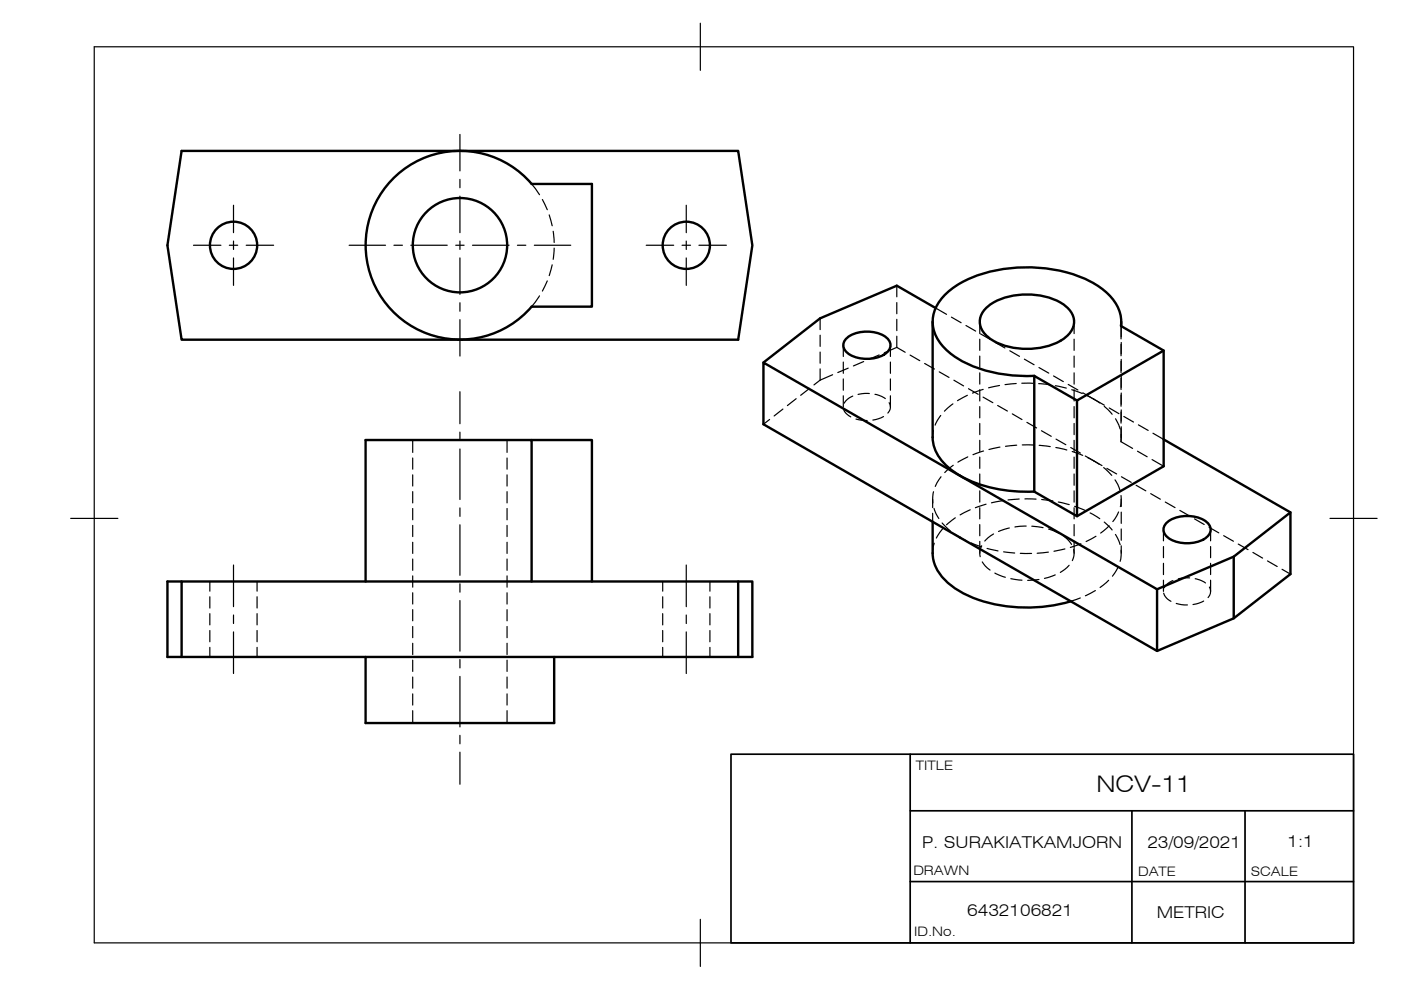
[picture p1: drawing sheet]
<svg xmlns="http://www.w3.org/2000/svg" width="297mm" height="210mm" viewBox="0 0 297 210" stroke-linecap="round" stroke-linejoin="round" font-family="sans-serif">
<!-- layer: Visible -->
<g fill="none" stroke="#000" stroke-width=".51">
<path d="M38.5 32h118l3 20-3 20h-118l-3-20zM112.7 39h12.8v26h-12.8M112.7 39a20 20 0 0 0-29-1.5 20 20 0 0 0 .1 29 20 20 0 0 0 28.9-1.5M179.6 71.6a7.4 7.4 0 0 1 8.4 0 2.07 2.07 0 0 1 .8 2 2.07 2.07 0 0 1-1.5 1.6 7.5 7.5 0 0 1-7.7-.4 1.94 1.94 0 0 1 0-3.2zM197.7 68.2v24.5a9.2 9.2 0 0 0 4.8 7.5 28.7 28.7 0 0 0 16.8 4M198.4 65.3l-8.3-4.7-16.2 6.9-12 9.4M208.9 65.5a12.9 12.9 0 0 1 10.1-3 10.7 10.7 0 0 1 8.1 3.7 3.9 3.9 0 0 1-1.3 5.4 15 15 0 0 1-16.1 0 3.9 3.9 0 0 1-.8-6.1zM219.3 79.7a28.2 28.2 0 0 1-17.1-4.3 9 9 0 0 1-4.4-7.6 10.2 10.2 0 0 1 5.8-7.7 31.3 31.3 0 0 1 28.2-.1 10.8 10.8 0 0 1 5.8 7.1l.1 2 9 5.2v24.6l-18.4 10.5M219.3 79.7l9 5.2M237.7 68.2v.9M246.7 74.3l-18.4 10.6v24.5l-9-5.2v-24.5M112.7 93.3h12.8v30"/>
<path d="M246.7 93.2l26.9 15.4M197.7 110.6v6.7a9.2 9.2 0 0 0 4.5 7.3 29.4 29.4 0 0 0 19.3 4l2.8-.4 2.7-.7M247.5 110.7a7.4 7.4 0 0 1 8.4 0 2.07 2.07 0 0 1 .8 2 2.07 2.07 0 0 1-1.5 1.6 7.5 7.5 0 0 1-7.7-.4 1.94 1.94 0 0 1 0-3.2zM261.6 118l-16.3 6.9M38.5 123.3h-3v16h124v-16h-3M38.5 139.3v-16h118v16M77.5 139.3v14h40v-14M77.5 123.3v-30h35.2v30M261.6 131.1v-13.1l12-9.4v13.1l-12 9.4-16.3 6.9-83.4-48v-13.1l83.4 48v13.1"/>
<circle cx="49.5" cy="52" r="5"/>
<circle cx="97.5" cy="52" r="10"/>
<circle cx="145.5" cy="52" r="5"/>
</g>
<!-- layer: Hidden -->
<g fill="none" stroke="#000" stroke-width=".25">
<path d="M112.7 39l1.7 2.3M115 42.3l1 2.2M116 59.6l-1 2.1M116.4 45.6l.7 2.3M117.1 56.1l-.7 2.3M117.3 49l.2 2.4M117.5 52.6l-.2 2.4M114.4 62.7l-1.7 2.3M173.9 67.5v2.4M173.9 71.1v2.3M173.9 74.6v2.4M173.9 78.2v2.4"/>
<path d="M176.5 79.5l-2.6 1.1M178.8 73.2v2.4M178.8 76.8v2.4M179.8 78.1l-2.2 .9M183.1 76.7l-2.2 .9M186.4 75.3l-2.2 .9M188.8 73.2v2.4M188.8 76.8v2.4M190.1 73.7l-2.6 1.1M190.1 73.7l1.8 1M190.1 60.6v2.3M190.1 64.1v2.4"/>
<path d="M190.1 67.7v2.4M190.1 71.3v2.4M193 75.3l2 1.2M196 77.1l2.1 1.1M198.4 65.3l2.3 1.3M199.1 78.8l2.1 1.2M201.7 67.2l2.1 1.2M204.8 69l2.1 1.2M207.7 68.2v2.5M207.7 71.9v2.4M207.7 75.5v2.4M207.7 79.1v2.3"/>
<path d="M207.9 70.8l2.1 1.2M211 72.6l2.1 1.2M214.1 74.4l2.1 1.2M217.2 76.2l2 1.1M220.3 77.9l2.1 1.2M223.4 79.7l2 1.2M227.7 68.2v2.5M227.7 71.9v2.4M227.7 75.5v2.4M227.7 79.1v2.3M237.7 69.1v2.8M237.7 73v2.4"/>
<path d="M237.7 76.6v2.4M237.7 69.1v2.3M237.7 72.6v2.4M237.7 76.2v2.4M237.7 79.8v2.3M87.5 93.3v2.6M87.5 97.1v2.4M107.5 93.3v2.6M107.5 97.1v2.4M163.2 88.9l-1.3 1.1M166 86.7l-1.9 1.5M168.8 84.5l-1.9 1.5"/>
<path d="M171.6 82.4l-1.8 1.4M173.9 80.6l-1.3 1M178.8 80.3v2.4M178.8 83.9v2.4M178.8 86.6l.4 .9 1.2 .9M180.8 84l-1.2 .7-.6 .8M181.5 88.9l2.4 .3M184.3 83.4l-2.4 .2M185.5 83.6l1.5 .5 .7 .4M187.3 88.3l-1 .5-1.2 .3M188.5 85.4l.1 .2a1.72 1.72 0 0 1-.4 2M188.8 80.3v2.4"/>
<path d="M188.8 83.9v2.4M197.9 91.3l-.2 1.4M199.5 88.1l-1.2 2M202 85.6l-1.8 1.6M202.1 98.7l-1.8 1.5M202.2 80.6l2.1 1.2M205.1 83.8l-2.1 1.2M205.2 96.9l-2.1 1.1M205.3 82.4l2.1 1.2M207.7 82.6v2.4M207.7 86.2v2.4M207.7 89.8v2.4"/>
<path d="M207.7 93.4v2.3M207.7 96.9v2.4M208.4 84.2l2.1 1.2M208.4 82.6l-2.2 .7M208.5 95.6l-2.2 .8M211.5 86l2.1 1.2M211.9 81.7l-2.3 .5M212 94.8l-2.3 .5M214.6 87.7l2.1 1.3M215.5 81.3l-2.4 .2M215.6 94.4l-2.4 .2M216.6 81.3h2.4"/>
<path d="M216.7 94.3l2.4 .1M217.7 89.5l2.1 1.2M220.2 81.3l2.4 .3M220.3 94.4l2.4 .3M220.8 91.3l2.1 1.2M223.8 81.8l2.3 .5M223.9 94.9l2.3 .5M223.9 93.1l2.1 1.2M226.5 81.5l2 1.2M227 94.9l2.1 1.2M227.2 82.6l2.3 .8M227.3 95.7l2.3 .9"/>
<path d="M227.7 82.6v2.4M227.7 86.2v2.4M227.7 89.8v2.4M227.7 93.4v2.3M227.7 96.9v2.4M229.6 83.3l2.3 1.3M230.1 96.7l1.8 1M230.5 83.9l1.4 .7M230.6 97l1.3 .7M231.9 97.7l1.1 .7M231.9 84.6l1.3 .8M231.9 97.7l1.7 1"/>
<path d="M231.9 84.6l2.2 1.3M234 99.1l1.7 1.7M234.1 86.2l1.7 1.6M234.7 99.3l2 1.2M235.2 86.5l2 1.2M236.5 88.8l1 2.1M237.7 93.7l2.4 1.4M237.7 80.2v2.4M237.7 83.8v2.3M237.7 87.3v2.4M237.7 90.9v2.8M237.7 92.1v1.6"/>
<path d="M237.7 83.3v2.4M237.7 86.9v2.4M237.7 90.5v2.2M238.3 88.3l2 1.2M241.2 95.7l2 1.2M241.4 90.1l2 1.2M244.3 97.4l2.4 1.5M244.5 91.9l2.2 1.3M87.5 100.7v2.4M87.5 104.2v2.4M87.5 107.8v2.4M87.5 111.4v2.4"/>
<path d="M87.5 115v2.3M87.5 118.5v2.4M107.5 100.7v2.4M107.5 104.2v2.4M107.5 107.8v2.4M107.5 111.4v2.4M107.5 115v2.3M107.5 118.5v2.4M197.7 105.8v1.8M197.7 108.8v1.8M197.9 104.3l-.1 2.3M198 107.8l.5 1.1 .6 1"/>
<path d="M198.1 115.2l-.4 2.1M199.5 101.1l-1.2 2M199.7 110.9l1.8 1.6M199.9 112.1l-1.4 2M202.4 113.3l2.4 1.3M202.5 109.8l-1.8 1.5M205.7 108.1l-2.1 1.1M205.9 115.1l2.2 .8M207.7 100.5v2.4M207.7 104.1v2.4M207.7 107.6v2.4M207.7 111.2v2.4"/>
<path d="M207.7 114.8v2.5M208.1 115.7l-.1 .2a3.6 3.6 0 0 0-.2 2.1M208.3 119.1l.6 .9 1 .9M209.1 106.9l-2.3 .7M209.3 116.3l2.3 .5M210.7 113.2l-1.9 1.5M212.6 106.2l-2.4 .4M212.8 117l2.3 .3M214 111.9l-2.3 .8M216.1 105.8l-2.4 .2M216.3 117.3h2.4M217.3 105.8h2.4"/>
<path d="M217.6 111.5l-2.4 .2M218.8 111.6l2.3 .3M220.9 105.9l2.3 .3M222.3 117.1l-2.4 .2M222.3 112.2l2.2 .9M224.4 106.4l2.3 .6M225.6 113.7l.7 .7 .9 1M225.8 116.4l-2.3 .5M226.7 119.9l-1.9 1.5M227.6 116.5l.1 .3a3.2 3.2 0 0 1-.3 2.1M227.7 100.5v2.4M227.7 104.1v2.4"/>
<path d="M227.7 107.6v2.4M227.7 111.2v2.4M227.7 114.8v2.5M227.8 107.4l2.3 .8M229.2 115.3l-2.3 .8M231.1 108.7l2.1 1.3M232.4 113.7l-2.1 1.1M234.1 110.7l1.7 1.7M235.2 111.5l-1.8 1.5M236.4 101.7l.6 1 .4 1.2M236.5 113.3l1 2.2M237.2 108.6l-1.3 2"/>
<path d="M237.7 105.1l-.2 2.3M237.7 116.7l-.2 2.3M237.7 105.8v1.6M237.7 108.6v2.4M237.7 112.2v2.3M237.7 115.7v1.6M237.8 101.1l2 1.2M240.9 102.9l2 1.2M244 104.7l2 1.1M246.7 112.3v2.4M246.7 115.9v2.4M246.7 119.4v2.4"/>
<path d="M247.1 106.4l2 1.2M250.1 108.2l2.1 1.2M253.3 110l2 1.2M256.3 111.8l2.1 1.2M256.7 112.3v2.4M256.7 115.9v2.4M256.7 119.4v2.4M259.4 113.6l2.1 1.2M262.5 115.4l2.1 1.1M265.6 117.1l2.1 1.2M268.7 118.9l2.1 1.2M44.5 123.3v2"/>
<path d="M44.5 126.5v2.4M44.5 130.1v2.4M44.5 133.7v2.4M44.5 137.3v2M54.5 123.3v2M54.5 126.5v2.4M54.5 130.1v2.4M54.5 133.7v2.4M54.5 137.3v2M87.5 122.1v2.4M87.5 125.7v2.4M87.5 129.3v2.3"/>
<path d="M87.5 132.8v2.4M87.5 136.4v2.4M87.5 140v2.4M107.5 122.1v2.4M107.5 125.7v2.4M107.5 129.3v2.3M107.5 132.8v2.4M107.5 136.4v2.4M107.5 140v2.4M140.5 123.3v2M140.5 126.5v2.4M140.5 130.1v2.4"/>
<path d="M140.5 133.7v2.4M140.5 137.3v2M150.5 123.3v2M150.5 126.5v2.4M150.5 130.1v2.4M150.5 133.7v2.4M150.5 137.3v2M210.9 121.5l2.2 .9M214.3 122.7l2.4 .3M220.3 122.9l-2.4 .2M223.7 121.9l-2.3 .7M229 126.8l-2 .7"/>
<path d="M232.2 125.2l-2.1 1.1M235.1 123l-1.9 1.6M237.1 120.1l-1.2 2.1M246.7 123v2.4M246.7 125.8l.7 1.1 .9 .6M248.7 123.1l-1.2 .7-.6 .8M249.4 127.9l2.4 .4M252.2 122.5l-2.4 .2M253.4 122.7l1.4 .5 .8 .4M255.2 127.4l-1 .5-1.3 .3M256.4 124.5l.2 .6a1.88 1.88 0 0 1-.5 1.6M256.7 123v2.4"/>
<path d="M271.8 120.7l1.8 1M87.5 143.5v2.4M87.5 147.1v2.4M87.5 150.7v2.6M107.5 143.5v2.4M107.5 147.1v2.4M107.5 150.7v2.6"/>
</g>
<!-- layer: Border -->
<path d="M20 9.9h267v190h-267zM148.5 4.9v10M15 109.9h10M282 109.9h10M148.5 194.9v10" fill="none" stroke="#000" stroke-width=".25"/>
<!-- layer: Center Lines -->
<g fill="none" stroke="#000" stroke-width=".25">
<path d="M97.5 28.5v7.7M97.5 38v1.8M41 52h5.8M48.6 52h1.8M49.5 43.5v5.8M49.5 51.1v1.8M49.5 54.7v5.8M52.2 52h5.8M74 52h7.7M83.5 52h1.8M87.1 52h7.7M96.6 52h1.8"/>
<path d="M97.5 41.6v7.7M97.5 51.1v1.8M97.5 54.7v7.7M100.2 52h7.7M109.7 52h1.8M113.3 52h7.7M137 52h5.8M144.6 52h1.8M145.5 43.5v5.8M145.5 51.1v1.8M145.5 54.7v5.8M148.2 52h5.8"/>
<path d="M97.5 64.2v1.8M97.5 67.8v7.7M97.5 83.1v6.7M97.5 91.6v1.8M97.5 95.2v10.7M49.5 119.8v8.8M97.5 107.7v1.8M97.5 111.3v10.7M145.5 119.8v8.8M49.5 130.4v1.8M49.5 134v8.8M97.5 123.8v1.8"/>
<path d="M97.5 127.3v10.8M97.5 139.8v1.8M145.5 130.4v1.8M145.5 134v8.8M97.5 143.4v10.7M97.5 155.9v1.8M97.5 159.5v6.8"/>
</g>
<!-- layer: Sketch2 -->
<path d="M155 159.9h132v40h-132zM193 159.9v40M193 171.9h94M240 171.9v28M264 171.9v28M193 186.9h94" fill="none" stroke="#000" stroke-width=".36"/>
<text font-size="4.8" x="232.5" y="167.8">NCV-11</text>
<g font-size="3.5">
<text x="195.5" y="179.8">P. SURAKIATKAMJORN</text>
<text x="243.3" y="179.7">23/09/2021</text>
<text x="273" y="179.7">1:1</text>
<text x="205.1" y="194.2">6432106821</text>
<text x="245.3" y="194.6">METRIC</text>
</g>
<g font-size="2.8">
<text x="194.2" y="163.3">TITLE</text>
<text x="193.7" y="185.4">DRAWN</text>
<text x="241.3" y="185.7">DATE</text>
<text x="265.2" y="185.7">SCALE</text>
<text x="193.8" y="198.4">ID.No.</text>
</g>
</svg>
